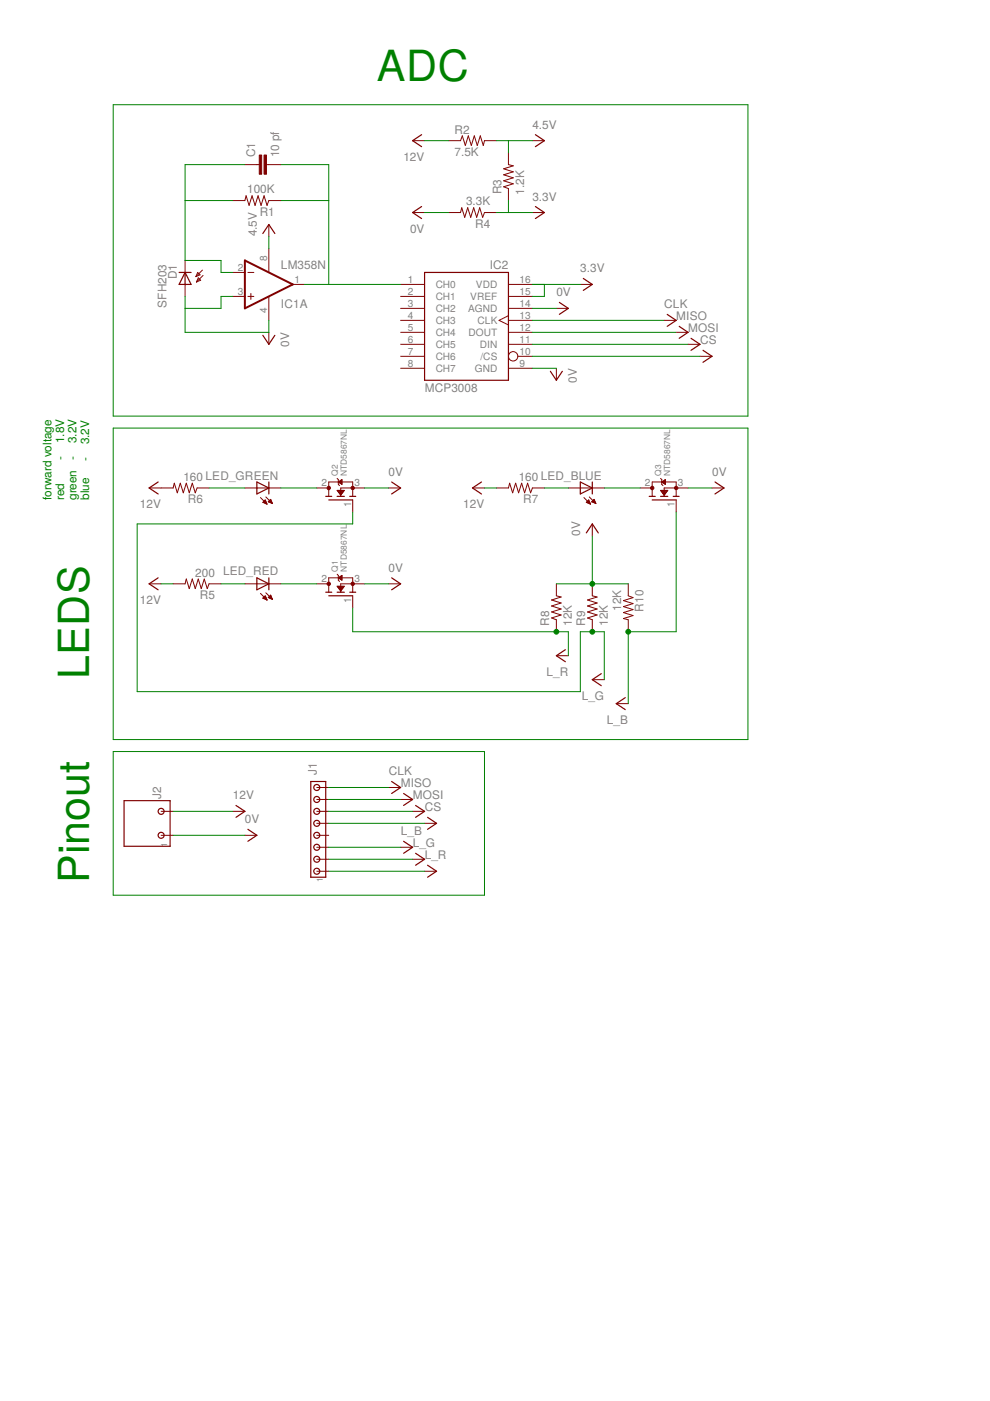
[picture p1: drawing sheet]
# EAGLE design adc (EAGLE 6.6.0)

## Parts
C1  10 pf  C5/2.5  [C5B2.5]
D1  SFH203  SFH205  [SFH205]
IC1  LM2904  LM358N  [DIL08]
IC2  MCP3008  [DIL16]
J1  MTA08-100  [10X08MTA]
J2  MTA03-100  [10X03MTA]
LED_BLUE  LED5MM  [LED5MM]
LED_GREEN  LED5MM  [LED5MM]
LED_RED  LED5MM  [LED5MM]
Q1  NTD5867NL  MOSFET-NGDS_TO220V  [TO220V]
Q2  NTD5867NL  MOSFET-NGDS_TO220V  [TO220V]
Q3  NTD5867NL  MOSFET-NGDS_TO220V  [TO220V]
R1  100K  R-US_0207/10  [0207/10]
R2  7.5K  R-US_0207/10  [0207/10]
R3  1.2K  R-US_0207/10  [0207/10]
R4  3.3K  R-US_0207/10  [0207/10]
R5  200  R-US_0207/10  [0207/10]
R6  160  R-US_0207/10  [0207/10]
R7  160  R-US_0207/10  [0207/10]
R8  12K  R-US_0207/10  [0207/10]
R9  12K  R-US_0207/10  [0207/10]
R10  12K  R-US_0207/10  [0207/10]

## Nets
0V: D1.A IC1.3(A:+IN) IC1.4(P:V-) IC2.9(GND) IC2.14(AGND) J2.1 Q1.3(S) Q2.3(S) Q3.3(S) R4.2 R8.2 R9.2 R10.1
3.3V: IC2.15(VREF) IC2.16(VDD) R3.1 R4.1
4.5V: IC1.8(P:V+) R2.2 R3.2
12V: J2.3 R2.1 R5.2 R6.2 R7.2
CLK: IC2.13(CLK) J1.8
CS: IC2.10(/CS) J1.5
L_B: J1.3 Q3.1(G) R10.2
L_G: J1.2 Q2.1(G) R9.1
L_R: J1.1 Q1.1(G) R8.1
MISO: IC2.12(DOUT) J1.7
MOSI: IC2.11(DIN) J1.6
N$1: C1.1 D1.K(C) IC1.2(A:-IN) R1.2
N$2: LED_BLUE.K(C) Q3.2(D)
N$3: LED_RED.A R5.1
N$6: LED_RED.K(C) Q1.2(D)
N$7: C1.2 IC1.1(A:OUT) IC2.1(CH0) R1.1
N$8: LED_BLUE.A R7.1
N$12: LED_GREEN.A R6.1
N$13: LED_GREEN.K(C) Q2.2(D)
Unconnected: IC1.5(B:+IN) IC1.6(B:-IN) IC1.7(B:OUT) IC2.2(CH1) IC2.3(CH2) IC2.4(CH3) IC2.5(CH4) IC2.6(CH5) IC2.7(CH6) IC2.8(CH7) J1.4

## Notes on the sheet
- ADC
- forward voltage
  red       -    1.8V
  green   -    3.2V
  blue     -    3.2V
- LEDS
- Pinout
